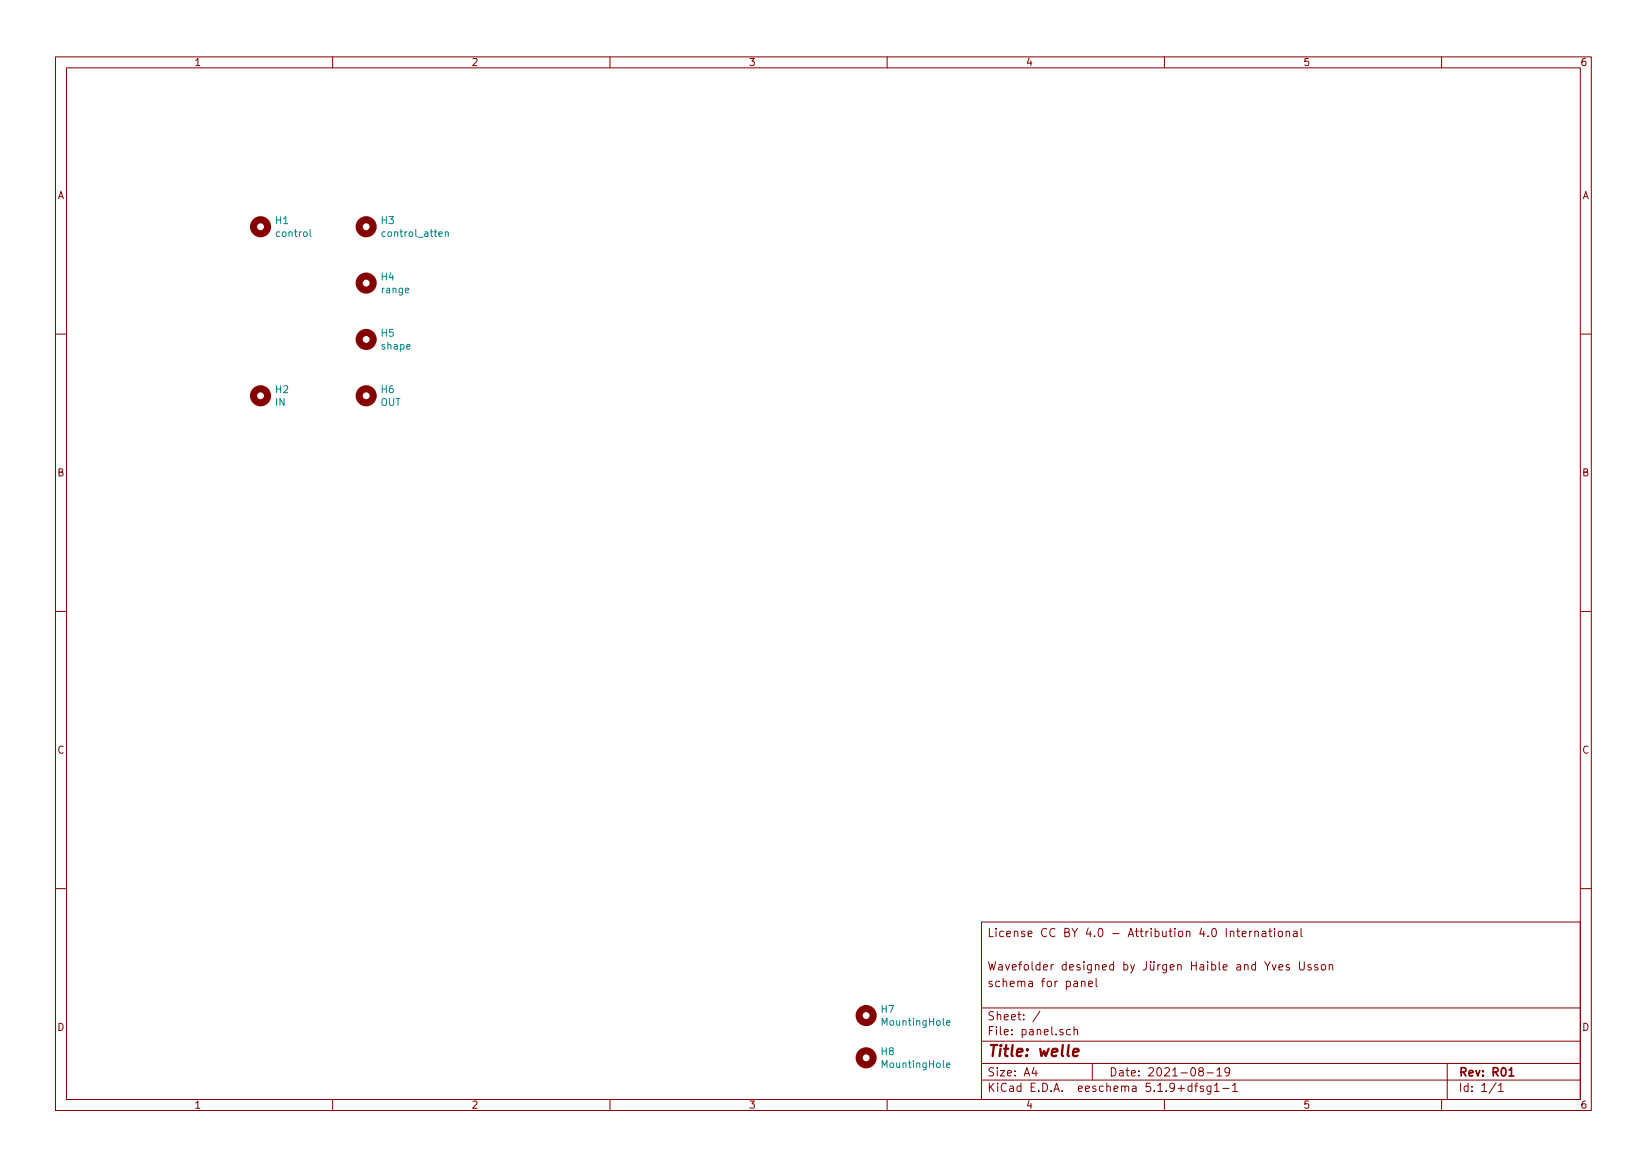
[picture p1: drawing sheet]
<svg xmlns="http://www.w3.org/2000/svg" width="297mm" height="210mm" viewBox="0 0 297 210" stroke-linecap="round" stroke-linejoin="round" font-family="sans-serif">
<g fill="none" stroke="#840000" stroke-width=".18">
<path d="M10 10.3h277v189.9h-277zM12 12.2h273v186.1h-273zM60 10.3v1.9M110 10.3v1.9M160 10.3v1.9M210 10.3v1.9M260 10.3v1.9M10 60.2h2M285 60.2h2M10 110.3h2M285 110.3h2M10 160.2h2"/>
<path d="M177 166.3h108v32h-108zM195 177.1l.3-.2 .3 .1 .1 .9M195 176.9v1M196.3 177.4l.8-.1-.1-.3-.5-.1-.2 .2 .1 .7h.6M197.7 176.4v1.3l.2 .2M223 167.9h.6M223.2 167.4v1.3l.4 .2M224 168.4l.7-.1v-.3l-.5-.1-.2 .2 .1 .7h.6M225.4 167.9v1M225.8 167.9l-.4 .3M226.3 168l.2-.1 .4 .1v.9M226.3 167.9v1"/>
<path d="M227.7 168h.5l.1 .9M228.3 168.3h-.5l-.2 .2 .2 .4 .5-.1M228.8 167.9h.6M229 167.4v1.3l.4 .2M229.9 167.4v.2M229.9 167.9v1M230.6 168l.2-.1 .4 .1v.8l-.2 .1-.4-.1zM230.7 174.4l.7-.1-.1-.3-.4-.1-.2 .2v.7h.6M232 168l.2-.1 .3 .1 .1 .9M232 167.9v1M232.5 174l-.3-.1-.2 .2v.3l.5 .1v.3h-.5M233.3 168h.6v.9"/>
<path d="M233.9 168.3h-.4l-.3 .2 .3 .4 .4-.1M234.4 173.4v1.2l.2 .3h.3l.3-.3v-1.2M234.6 167.4v1.3l.3 .2M236.4 174a.37 .37 0 0 0-.5 .1v.3l.5 .1 .1 .1-.2 .3-.4-.1M237.6 174l-.3-.1-.2 .2 .1 .3 .4 .1v.3h-.5M238.4 174.1l.2-.2 .4 .2v.7l-.2 .1-.4-.1zM239.7 174.1l.2-.2 .4 .1 .1 .9M239.7 173.9v1M285 160.2h2M60 198.3v1.9M110 198.3v1.9M160 198.3v1.9"/>
<path d="M177 194.8h108M177 191.8h108M177 187.8h108M177 181.8h108M186.5 192.5l-.4 1h1M186.8 193v1M187.6 182.3l-1.3 2M193.1 185.7l-.5-.1-.3 .3 .1 .6 .2 .1 .5-.1M193.7 185.7l.2-.1 .4 .1v.9M193.7 185.1v1.5M197 191.8v3M210 198.3v1.9"/>
<path d="M215 195.9l-.5-.1-.3 .3 .1 .6 .2 .1 .5-.1M215 195.3v1.5M215.5 195.8h.5M216 195.3l-.3 .2v1.3M216.5 193.2l-.3-.3 .1-.2 .2-.2 .4 .1 .1 .2-.1 .3-.4 .1-.3 .3 .1 .4 .2 .1h.3l.2-.3v-.2l-.2-.3M217 195.9l-.3-.1-.2 .2v.3l.5 .1v.3h-.5M217.7 193.5h1.1M218.4 195.8v1.2l-.3 .3h-.3M218.4 195.9l-.4-.1-.3 .3 .1 .6h.6M219 195.8l.5-.5v1.5M219 196.8h.9M219.5 193l.4-.5v1.5"/>
<path d="M219.5 194h.8M220.5 196.3h1.2M221.8 193.2l-.3 .3h-.3l-.3-.3v-.4l.2-.2 .4-.1 .2 .2a1.13 1.13 0 0 1-.2 1.2l-.4 .1M222.3 195.8l.4-.5v1.5M222.3 196.8h.9M260 198.3v1.9M261 191.8v6.5M269.8 195.2l-1.2 2M270.3 195.8l.4-.5v1.5M270.3 196.8h.8"/>
</g>
<path d="M272.2 193l.4-.5v1.5M272.2 194h.8" fill="none" stroke="#840000" stroke-width=".3"/>
<path d="M193.5 189.8l1-.2v-.4h-.8l-.2 1 .3 .2 .5-.1" fill="none" stroke="#840000" stroke-width=".41"/>
<g fill="none" stroke="#840000" stroke-width="1.3">
<circle cx="47" cy="40.9" r="1.27"/>
<circle cx="66" cy="51" r="1.27"/>
<circle cx="66" cy="40.9" r="1.27"/>
<circle cx="47" cy="71.4" r="1.27"/>
<circle cx="66" cy="61.2" r="1.27"/>
<circle cx="66" cy="71.4" r="1.27"/>
<circle cx="156.2" cy="190.7" r="1.27"/>
<circle cx="156.2" cy="183.1" r="1.27"/>
</g>
<path d="M55.9 41.4v1.1l.2 .1M80.3 41.9l.2-.1 .3 .1v.7M80.3 41.8v.8M170.7 184.4l.6-.1v-.2l-.4-.1-.2 .2 .1 .6h.5M170.7 192.1l.6-.1v-.3h-.4l-.2 .1 .1 .7h.5" fill="none" stroke="#008484" stroke-width=".18"/>
<text font-size="2.8" fill="#840000" x="178" y="190.5">Title: welle</text>
<g font-size="2.1" fill="#840000">
<text x="178" y="169">License CC BY 4.0 - Attribution 4.0 International</text>
<text x="178" y="178">schema for panel</text>
<text x="178" y="175">Wavefolder designed by Jürgen Haible and Yves Usson</text>
<text x="178" y="184">Sheet: /</text>
<text x="178" y="186.7">File: panel.sch</text>
<text x="178" y="196.9">KiCad E.D.A. eeschema 5.1.9+dfsg1-1</text>
<text x="178" y="194.1">Size: A4</text>
<text x="200" y="194.1">Date: 2021-08-19</text>
<text x="263" y="194.1">Rev: R01</text>
<text x="263" y="196.9">Id: 1/1</text>
</g>
<g font-size="1.8" fill="#840000">
<text x="35" y="11.9">1</text>
<text x="85" y="11.9">2</text>
<text x="135" y="11.9">3</text>
<text x="185" y="11.9">4</text>
<text x="235" y="11.9">5</text>
<text x="285" y="11.9">6</text>
<text x="10.4" y="35.9">A</text>
<text x="285.4" y="35.9">A</text>
<text x="10.4" y="85.9">B</text>
<text x="285.4" y="85.9">B</text>
<text x="10.4" y="135.9">C</text>
<text x="285.4" y="135.9">C</text>
<text x="10.4" y="185.9">D</text>
<text x="285.4" y="185.9">D</text>
<text x="35" y="199.9">1</text>
<text x="85" y="199.9">2</text>
<text x="135" y="199.9">3</text>
<text x="185" y="199.9">4</text>
<text x="235" y="199.9">5</text>
<text x="285" y="199.9">6</text>
</g>
<g font-size="1.8" fill="#008484">
<text x="49.8" y="40.4">H1</text>
<text x="68.8" y="40.4">H3</text>
<text x="50" y="42.7">control</text>
<text x="69.3" y="42.7">control_atten</text>
<text x="68.8" y="50.6">H4</text>
<text x="68.9" y="52.9">range</text>
<text x="68.8" y="60.7">H5</text>
<text x="68.9" y="63">shape</text>
<text x="49.8" y="70.9">H2</text>
<text x="68.8" y="70.9">H6</text>
<text x="49.7" y="73.2">IN</text>
<text x="68.6" y="73.2">OUT</text>
<text x="159" y="182.6">H7</text>
<text x="159.3" y="185">MountingHole</text>
<text x="159" y="190.3">H8</text>
<text x="159.3" y="192.6">MountingHole</text>
</g>
</svg>
